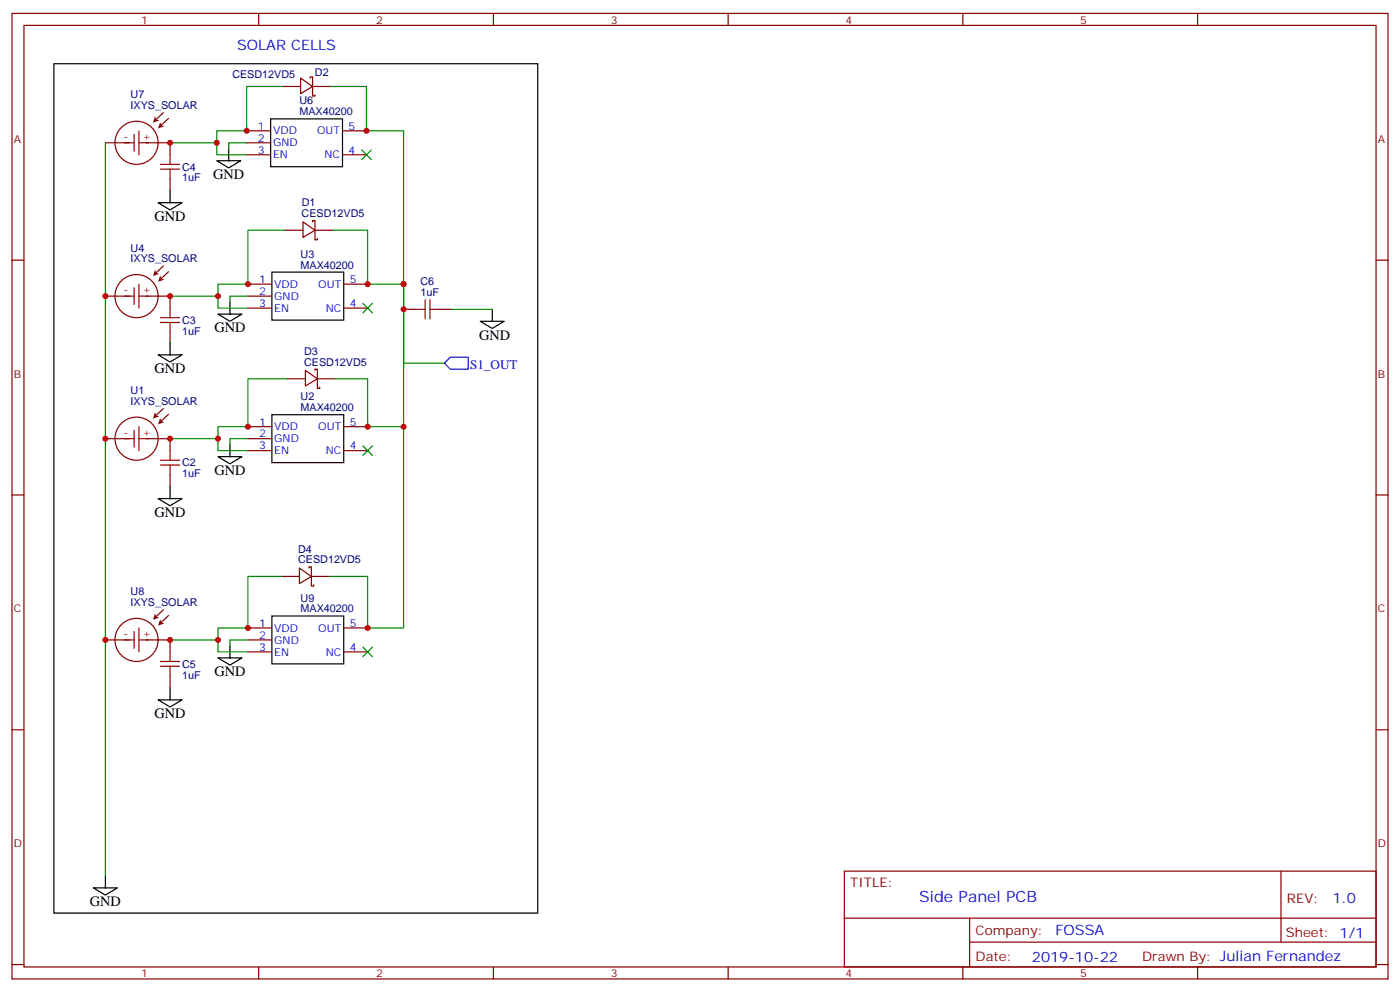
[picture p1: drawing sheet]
<svg xmlns="http://www.w3.org/2000/svg" width="412mm" height="292mm" viewBox="0 0 412 292" stroke-linecap="round" stroke-linejoin="round" font-family="sans-serif">
<path d="M15.9 18.8h142.5v250.1h-142.5zM80.1 181.4h21.1v14.1h-21.1z" fill="none" stroke="#000" stroke-width=".35"/>
<g fill="none" stroke="#870000" stroke-width=".35">
<path d="M3.5 4h405.4v284.3h-405.4zM7.1 7.5h398.2v277.3h-398.2zM76.2 4v3.5M145.3 4v3.5M214.5 4v3.5M283.6 4v3.5M352.8 4v3.5M83.3 25.5h5.2M88.5 23l3.6 2.5-3.6 2.1zM91.4 23v-.4h.7v5.7h.7v-.4M92.1 25.5h5.3M3.5 76.6h3.6"/>
<path d="M84 67.8h5.3M89.3 65.3l3.5 2.5-3.5 2.1zM92.1 65.3v-.3h.7v5.6h.7v-.3M92.8 67.8h5.3M405.3 76.6h3.6M118.9 91.1h3.5M129.5 91.1h3.5M84.7 111.5h5.3M90 109.1l3.5 2.4-3.5 2.2zM92.8 109.1v-.4h.7v5.7h.7v-.4M93.5 111.5h5.3M3.5 145.8h3.6"/>
<path d="M405.3 145.8h3.6M82.9 169.8h5.3M88.2 167.3l3.5 2.5-3.5 2.1zM91 167.3v-.4h.7v5.7h.7v-.4M91.7 169.8h5.3M31 188.5h7.1M43 188.5h7.1M73 184.9h7.1M73 188.5h7.1M73 192h7.1M101.2 184.9h7.1M101.2 192h7.1"/>
<path d="M3.5 214.9h3.6M405.3 214.9h3.6M248.7 256.5h156.6v28.3h-156.6zM377.3 256.6v20.8M248.7 270.4h156.5M285.6 277.4h119.6M285.6 270.4v14.1M3.5 284.1h3.6M76.2 284.8v3.5M145.3 284.8v3.5M214.5 284.8v3.5M283.6 284.8v3.5"/>
<path d="M352.8 284.8v3.5M405.3 284.1h3.6"/>
<circle cx="40.2" cy="188.5" r="6.4"/>
</g>
<path d="M122.4 91.1h2.8M125.2 88.3v5.6M126.6 91.1h2.9M126.6 88.3v5.6M36.7 188.5h2.8M39.5 186v4.9M40.9 188.5h2.8M40.9 184.9v7.1" fill="none" stroke="#a10000" stroke-width=".35"/>
<g fill="#870000" stroke="#870000" stroke-width=".35">
<path d="M47.4 183.4l2.2-2.1z"/>
<path d="M45.9 181.7l2.2-2.1z"/>
</g>
<g fill="#870000">
<path d="M47.2 182.3l.3 1 .9 .3-1.8 .6z"/>
<path d="M45.7 180.7l.3 .9 .9 .3-1.9 .6z"/>
</g>
<path d="M39.5 39.6v4.9M40.9 38.5v7.1M36.7 42.1h2.8M40.9 42.1h2.8M47.3 48.4h5.6M47.3 49.8h5.6M50.1 45.6v2.8M50.1 49.8v2.8M47.3 194.8h5.6M47.3 196.2h5.6M50.1 192v2.8M50.1 196.2v2.8" fill="none" stroke="#a10000" stroke-width=".35"/>
<g fill="none" stroke="#870000" stroke-width=".35">
<path d="M31 42.1h7.1M43 42.1h7.1v3.5M50.1 52.6v3.6M50.1 188.5v3.5M50.1 199v3.6"/>
<circle cx="40.2" cy="42.1" r="6.4"/>
</g>
<g fill="#870000" stroke="#870000" stroke-width=".35">
<path d="M47.4 37l2.2-2.1z"/>
<path d="M45.9 35.3l2.2-2.1z"/>
</g>
<g fill="#870000">
<path d="M47.2 35.9l.3 1 .9 .3-1.8 .6z"/>
<path d="M45.7 34.3l.3 .9 .9 .3-1.9 .6z"/>
</g>
<path d="M79.7 35h21.2v14.1h-21.2z" fill="none" stroke="#000" stroke-width=".35"/>
<g fill="none" stroke="#870000" stroke-width=".35">
<path d="M72.7 38.5h7M100.9 38.5h7M72.7 42.1h7M72.7 45.6h7M100.9 45.6h7M31 87.2h7.1M43 87.2h7.1v3.5M50.1 97.8v3.5"/>
<circle cx="40.2" cy="87.2" r="6.4"/>
</g>
<path d="M36.7 87.2h2.8M39.5 84.7v5M40.9 87.2h2.8M40.9 83.7v7M47.3 93.6h5.6M47.3 95h5.6M50.1 90.7v2.9M50.1 95v2.8" fill="none" stroke="#a10000" stroke-width=".35"/>
<g fill="#870000" stroke="#870000" stroke-width=".35">
<path d="M47.4 82.1l2.2-2.1z"/>
<path d="M45.9 80.4l2.2-2.1z"/>
</g>
<g fill="#870000">
<path d="M47.2 81.1l.3 .9 .9 .3-1.8 .7z"/>
<path d="M45.7 79.4l.3 .9 .9 .4-1.9 .6z"/>
</g>
<path d="M80.1 80.2h21.1v14.1h-21.1zM80.1 122.1h21.1v14.1h-21.1z" fill="none" stroke="#000" stroke-width=".35"/>
<g fill="none" stroke="#870000" stroke-width=".35">
<path d="M73 83.7h7.1M73 87.2h7.1M73 90.7h7.1M101.2 83.7h7.1M101.2 90.7h7.1M31 129.2h7.1M43 129.2h7.1M73 125.7h7.1M73 129.2h7.1M73 132.7h7.1M101.2 125.7h7.1M101.2 132.7h7.1"/>
<circle cx="40.2" cy="129.2" r="6.4"/>
</g>
<path d="M36.7 129.2h2.8M39.5 126.7v5M40.9 129.2h2.8M40.9 125.7v7" fill="none" stroke="#a10000" stroke-width=".35"/>
<g fill="#870000" stroke="#870000" stroke-width=".35">
<path d="M47.4 124.1l2.2-2.1z"/>
<path d="M45.9 122.4l2.2-2.1z"/>
</g>
<g fill="#870000">
<path d="M47.2 123.1l.3 .9 .9 .3-1.8 .7z"/>
<path d="M45.7 121.4l.3 .9 .9 .3-1.9 .7z"/>
</g>
<path d="M47.3 135.5h5.6M47.3 136.9h5.6M50.1 132.7v2.8M50.1 136.9v2.9" fill="none" stroke="#a10000" stroke-width=".35"/>
<path d="M50.1 129.2v3.5M50.1 139.8v3.5" fill="none" stroke="#870000" stroke-width=".35"/>
<g fill="none" stroke="#000" stroke-width=".35">
<path d="M46.6 59.7h7l-3.5 2.1zM50.1 56.2v3.5M63.9 47.3h7l-3.5 2.2zM67.4 43.8v3.5M64.2 92.5h7.1l-3.6 2.1zM67.7 89v3.5M141.5 94.6h7l-3.5 2.1zM145 91.1v3.5M46.6 104.5h7l-3.5 2.1zM50.1 101v3.5M64.2 134.5h7.1l-3.6 2.1zM67.7 131v3.5"/>
<path d="M46.6 146.8h7l-3.5 2.1zM50.1 143.3v3.5M64.2 193.7h7.1l-3.6 2.2zM67.7 190.2v3.5M46.6 206.1h7l-3.5 2.1zM50.1 202.6v3.5M31 258v3.5M27.5 261.5h7.1l-3.6 2.1z"/>
</g>
<path d="M130.9 107l1.7-1.8h5.3v3.5h-5.3z" fill="none" stroke="#00f" stroke-width=".35"/>
<g fill="none" stroke="#008700" stroke-width=".35">
<path d="M83.3 25.5h-10.6v13h-8.8v7.1h8.8M97.4 25.5h10.5v13h11v68.5h12M31 42.1v215.9M50.1 42.1h13.8M72.7 42.1h-5.3v1.7M84 67.8h-11v15.9h-8.8v7h8.8M98.1 67.8h10.2v15.9h10.6v101.2h-10.6v-15.1h-11.3M50.1 87.2h14.1M73 87.2h-5.3v1.8M133 91.1h12M50.1 101v.3M84.7 111.5h-11.7v14.2h-8.8v7h8.8"/>
<path d="M98.8 111.5h9.5v14.2h10.6M50.1 129.2h14.1M73 129.2h-5.3v1.8M82.9 169.8h-9.9v15.1h-8.8v7.1h8.8M50.1 188.5h14.1M73 188.5h-5.3v1.7"/>
</g>
<g fill="#c00">
<circle cx="118.9" cy="83.7" r=".88"/>
<circle cx="50.1" cy="42.1" r=".88"/>
<circle cx="64.2" cy="87.2" r=".88"/>
<circle cx="31" cy="87.2" r=".88"/>
<circle cx="50.1" cy="87.2" r=".88"/>
<circle cx="50.1" cy="129.2" r=".88"/>
<circle cx="31" cy="129.2" r=".88"/>
<circle cx="64.2" cy="129.2" r=".88"/>
<circle cx="63.9" cy="42.1" r=".88"/>
<circle cx="118.9" cy="91.1" r=".88"/>
<circle cx="108.3" cy="125.7" r=".88"/>
<circle cx="73" cy="125.7" r=".88"/>
<circle cx="73" cy="83.7" r=".88"/>
<circle cx="108.3" cy="83.7" r=".88"/>
<circle cx="108" cy="38.5" r=".88"/>
<circle cx="72.7" cy="38.5" r=".88"/>
<circle cx="64.2" cy="188.5" r=".88"/>
<circle cx="73" cy="184.9" r=".88"/>
<circle cx="108.3" cy="184.9" r=".88"/>
<circle cx="118.9" cy="125.7" r=".88"/>
<circle cx="50.1" cy="188.5" r=".88"/>
<circle cx="31" cy="188.5" r=".88"/>
</g>
<g fill="#c00" stroke="#008700" stroke-width=".35">
<path d="M106.9 131.3l2.8 2.8zM109.7 131.3l-2.8 2.8z"/>
<path d="M106.9 89.3l2.8 2.8zM109.7 89.3l-2.8 2.8z"/>
<path d="M106.5 44.2l2.9 2.8zM109.4 44.2l-2.9 2.8z"/>
<path d="M106.9 190.6l2.8 2.8zM109.7 190.6l-2.8 2.8z"/>
</g>
<text font-size="4.6" fill="#00f" x="270.8" y="265.6">Side Panel PCB</text>
<g font-size="4.2" fill="#00f">
<text x="69.8" y="14.8">SOLAR CELLS</text>
<text x="392.5" y="265.8">1.0</text>
<text x="310.9" y="275.4">FOSSA</text>
<text x="304" y="283.2">2019-10-22</text>
</g>
<g font-size="4.2">
<text x="62.8" y="52.6">GND</text>
<text x="45.5" y="65">GND</text>
<text x="63.1" y="97.8">GND</text>
<text x="141.1" y="100.2">GND</text>
<text x="45.5" y="109.8">GND</text>
<text x="63.1" y="139.8">GND</text>
<text x="45.5" y="152.1">GND</text>
<text x="63.1" y="199">GND</text>
<text x="45.5" y="211.4">GND</text>
<text x="26.5" y="266.8">GND</text>
</g>
<text font-size="3.9" fill="#00f" x="138.5" y="108.7">S1_OUT</text>
<g font-size="3.9" fill="#800">
<text x="250.5" y="261.1">TITLE:</text>
<text x="379.1" y="265.8">REV:</text>
<text x="287.4" y="275.3">Company:</text>
<text x="378.7" y="275.9">Sheet: 1/1</text>
<text x="287.4" y="283">Date:</text>
<text x="336.4" y="283.1">Drawn By: Julian Fernandez</text>
</g>
<g font-size="3.2" fill="#800">
<text x="41.6" y="6.9">1</text>
<text x="110.8" y="6.9">2</text>
<text x="179.9" y="6.9">3</text>
<text x="249.1" y="6.9">4</text>
<text x="318.2" y="6.9">5</text>
<text x="36.3" y="41.1">-</text>
<text x="42" y="41.1">+</text>
<text x="4.1" y="42.1">A</text>
<text x="405.9" y="42.1">A</text>
<text x="36.3" y="86.3">-</text>
<text x="42" y="86.3">+</text>
<text x="4.1" y="111.2">B</text>
<text x="405.9" y="111.2">B</text>
<text x="36.3" y="128.3">-</text>
<text x="42" y="128.3">+</text>
<text x="4.1" y="180.3">C</text>
<text x="405.9" y="180.3">C</text>
<text x="36.3" y="187.5">-</text>
<text x="42" y="187.5">+</text>
<text x="4.1" y="249.5">D</text>
<text x="405.9" y="249.5">D</text>
<text x="41.6" y="287.8">1</text>
<text x="110.8" y="287.8">2</text>
<text x="179.9" y="287.8">3</text>
<text x="249.1" y="287.8">4</text>
<text x="318.2" y="287.8">5</text>
</g>
<g font-size="3.2" fill="#000080">
<text x="68.4" y="23.1">CESD12VD5</text>
<text x="92.8" y="22.4">D2</text>
<text x="38.5" y="28.9">U7</text>
<text x="38.5" y="32.1">IXYS_SOLAR</text>
<text x="88.2" y="33.9">MAX40200</text>
<text x="88.2" y="30.8">U6</text>
<text x="53.6" y="53.4">1uF</text>
<text x="53.6" y="50.2">C4</text>
<text x="88.9" y="63.9">CESD12VD5</text>
<text x="88.9" y="60.8">D1</text>
<text x="38.5" y="77.3">IXYS_SOLAR</text>
<text x="38.5" y="74.1">U4</text>
<text x="88.6" y="75.9">U3</text>
<text x="88.6" y="79.1">MAX40200</text>
<text x="123.8" y="87.2">1uF</text>
<text x="123.8" y="84">C6</text>
<text x="53.6" y="95.4">C3</text>
<text x="53.6" y="98.6">1uF</text>
<text x="89.6" y="107.7">CESD12VD5</text>
<text x="89.6" y="104.6">D3</text>
<text x="38.5" y="119.3">IXYS_SOLAR</text>
<text x="38.5" y="116.1">U1</text>
<text x="88.6" y="117.9">U2</text>
<text x="88.6" y="121.1">MAX40200</text>
<text x="53.6" y="137.4">C2</text>
<text x="53.6" y="140.6">1uF</text>
<text x="87.8" y="165.9">CESD12VD5</text>
<text x="87.8" y="162.8">D4</text>
<text x="38.5" y="178.5">IXYS_SOLAR</text>
<text x="38.5" y="175.3">U8</text>
<text x="88.6" y="177.2">U9</text>
<text x="88.6" y="180.3">MAX40200</text>
<text x="53.6" y="196.6">C5</text>
<text x="53.6" y="199.8">1uF</text>
</g>
<g font-size="3.2" fill="#00f">
<text x="75.9" y="38.2">1</text>
<text x="75.9" y="41.7">2</text>
<text x="80.4" y="39.6">VDD</text>
<text x="93.4" y="39.6">OUT</text>
<text x="102.7" y="38.2">5</text>
<text x="75.9" y="45.2">3</text>
<text x="80.4" y="43.1">GND</text>
<text x="80.4" y="46.6">EN</text>
<text x="95.6" y="46.6">NC</text>
<text x="102.7" y="45.2">4</text>
<text x="76.3" y="83.3">1</text>
<text x="103" y="83.3">5</text>
<text x="76.3" y="86.9">2</text>
<text x="80.8" y="84.7">VDD</text>
<text x="80.8" y="88.3">GND</text>
<text x="93.8" y="84.7">OUT</text>
<text x="76.3" y="90.4">3</text>
<text x="80.8" y="91.8">EN</text>
<text x="96" y="91.8">NC</text>
<text x="103" y="90.4">4</text>
<text x="76.3" y="125.3">1</text>
<text x="103" y="125.3">5</text>
<text x="76.3" y="128.8">2</text>
<text x="80.8" y="126.7">VDD</text>
<text x="80.8" y="130.2">GND</text>
<text x="93.8" y="126.7">OUT</text>
<text x="76.3" y="132.4">3</text>
<text x="80.8" y="133.8">EN</text>
<text x="96" y="133.8">NC</text>
<text x="103" y="132.4">4</text>
<text x="76.3" y="184.6">1</text>
<text x="80.8" y="186">VDD</text>
<text x="93.8" y="186">OUT</text>
<text x="103" y="184.6">5</text>
<text x="76.3" y="188.1">2</text>
<text x="76.3" y="191.6">3</text>
<text x="80.8" y="189.5">GND</text>
<text x="103" y="191.6">4</text>
<text x="80.8" y="193">EN</text>
<text x="96" y="193">NC</text>
</g>
</svg>
